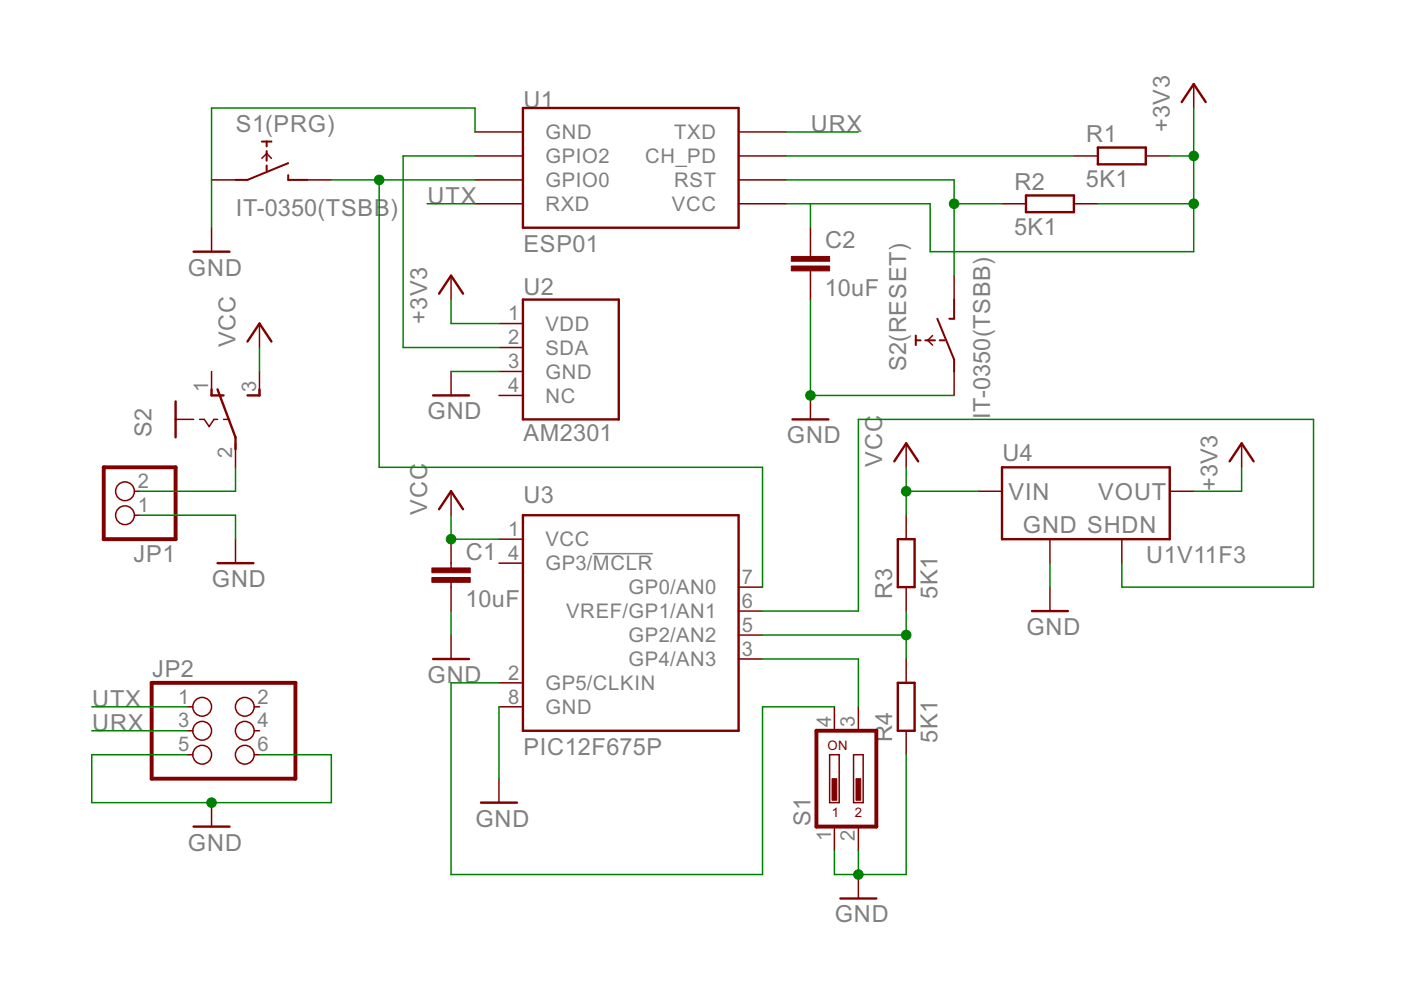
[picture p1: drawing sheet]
<svg xmlns="http://www.w3.org/2000/svg" width="297mm" height="210mm" viewBox="0 0 297 210" stroke-linecap="round" stroke-linejoin="round" font-family="sans-serif">
<path d="M125.6 117.4h12.8" fill="none" stroke="#808080" stroke-width=".32"/>
<g fill="none" stroke="#800000" stroke-width=".51">
<path d="M110.9 22.9h45.7v25.4h-45.7zM232.8 31.3h10.1v3.5h-10.1zM250.5 21.6l2.6-3.8 2.5 3.8M41 53.4h7.7M217.5 41.4h10.2v3.6h-10.2zM52.5 72.4l2.5-3.8 2.6 3.8M93.1 62.3l2.5-3.9 2.6 3.9M110.9 63.5h20.3v25.4h-20.3zM37.2 85.1v7.6M44.9 82.6v1.2h2.5M46.1 82.6l3.8 10.1v2.6M55 82.6v1.2h-2.5"/>
<path d="M91.8 83.8h7.6M168 88.9h7.6M189.6 97.8l2.5-3.8 2.6 3.8M212.4 99.1h35.6v15.2h-35.6zM260.7 97.8l2.5-3.8 2.6 3.8M46.1 119.4h7.6M93.1 108l2.5-3.8 2.6 3.8M110.9 109.2h45.7v45.7h-45.7zM190.4 114.3h3.5v10.2h-3.5zM91.8 139.7h7.6M218.8 129.6h7.6M190.4 144.8h3.5v10.1h-3.5z"/>
<path d="M41 175.3h7.7M102 170.2h7.6M178.2 190.5h7.6"/>
</g>
<g fill="none" stroke="#800000" stroke-width=".32">
<path d="M253.1 17.8v5.1M44.9 38.1h5M55.5 33.6l1-1 1.1 1M65.2 38.1h5.1M100.7 38.1h10.2M100.7 33.1h10.2M100.7 28h10.2M156.6 38.1h10.2M156.6 33.1h10.2M156.6 28h10.2M227.7 33.1h5.1M242.9 33.1h5.1"/>
<path d="M44.9 48.3v5.1M95.6 58.4v5.1M100.7 43.2h10.2M156.6 43.2h10.2M171.8 48.3v6.1M171.8 57.4v6.1M202.3 58.4v5.1M212.4 43.2h5.1M227.7 43.2h5.1M44.9 78.8v5M55 68.6v5.1M55 78.8v5"/>
<path d="M95.6 78.8v5M105.8 68.6h5.1M105.8 73.7h5.1M105.8 78.8h5.1M197.7 71.1l-1 1.1 1 1M202.3 78.8v5M37.2 88.9h3.8M42.3 88.9h1l1 1.5 1.1-1.5h.7M47.4 88.9h1.3M49.9 94v5.1M105.8 83.8h5.1M171.8 83.8v5.1"/>
<path d="M192.1 94v5.1M263.2 94v5.1M28.5 109.2h1.1M28.5 104.2h1.1M49.9 114.3v5.1M95.6 104.2v5M95.6 114.3v6.1M105.8 114.3h5.1M105.8 119.4h5.1M192.1 109.2v5.1M207.4 104.2h5M222.6 114.3v5.1"/>
<path d="M237.8 114.3v5.1M248 104.2h5.1M95.6 123.5v6.1M95.6 134.6v5.1M156.6 124.5h5.1M156.6 139.7h5.1M156.6 134.6h5.1M156.6 129.6h5.1M192.1 124.5v5.1M192.1 139.7v5.1M222.6 124.5v5.1M39.8 149.9h1.1"/>
<path d="M39.8 154.9h1.1M53.9 149.9h1.1M53.9 154.9h1.1M105.8 149.9h5.1M105.8 144.8h5.1M176.9 149.9v5M182 149.9v5M192.1 154.9v5.1M39.8 160h1.1M44.9 170.2v5.1M53.9 160h1.1M105.8 165.1v5.1"/>
<path d="M175.9 160h2v10.2h-2zM176.9 175.3v5M181 160h2v10.2h-2zM182 175.3v5M182 185.4v5.1"/>
<circle cx="26.5" cy="109.2" r="1.99"/>
<circle cx="26.5" cy="104.2" r="1.99"/>
<circle cx="42.9" cy="149.9" r="1.99"/>
<circle cx="42.9" cy="154.9" r="1.99"/>
<circle cx="51.9" cy="154.9" r="1.99"/>
<circle cx="51.9" cy="149.9" r="1.99"/>
<circle cx="42.9" cy="160" r="1.99"/>
<circle cx="51.9" cy="160" r="1.99"/>
</g>
<path d="M55.5 30h2.1M56.5 30v1M56.5 32v2.1M56.5 35.1v1M61.1 34.6l-8.6 3.5h-2.6M61.1 37.1v1h4.1M194.2 72.2h1M194.2 71.1v2.1M196.2 72.2h2M198.7 67.6l3.6 8.6v2.6M199.2 72.2h1.1M202.3 63.5v4.1h-1" fill="none" stroke="#800000" stroke-width=".42"/>
<g fill="#800000" stroke="#800000" stroke-width=".21">
<path d="M91.6 122.4h8.1v1.1h-8.1z"/>
<path d="M91.6 120.4h8.1v1h-8.1z"/>
<path d="M167.8 56.4h8.1v1h-8.1z"/>
<path d="M167.8 54.4h8.1v1h-8.1z"/>
<path d="M176.4 165.1h1v4.6h-1z"/>
<path d="M181.5 165.1h1v4.6h-1z"/>
</g>
<path d="M22 99.1h15.2v15.2h-15.2zM32.2 144.8h30.4v20.3h-30.4zM173.1 154.9h12.7v20.4h-12.7z" fill="none" stroke="#800000" stroke-width=".83"/>
<g fill="none" stroke="#008000" stroke-width=".32">
<path d="M70.3 38.1h30.4M80.4 38.1v61h81.3v25.4M100.7 28v-5.1h-55.8v25.4M100.7 33.1h-15.2v40.6h20.3M166.8 28h15.2M166.8 33.1h60.9M166.8 38.1h35.5v20.3M248 33.1h5.1M253.1 22.9v30.5h-55.9v-10.2h-30.4M90.6 43.2h10.1M171.8 43.2v5.1M202.3 43.2h10.1"/>
<path d="M232.8 43.2h20.3M55 73.7v5.1M95.6 78.8h10.2M95.6 63.5v5.1h10.2M171.8 63.5v20.3h30.5M49.9 99.1v5.1h-20.3M192.1 99.1v10.1M263.2 99.1v5.1h-10.1M29.6 109.2h20.3v5.1M95.6 109.2v5.1h10.2M192.1 104.2h15.3M222.6 119.4v5.1"/>
<path d="M237.8 119.4v5.1h40.7v-35.6h-96.5v40.7h-20.3M95.6 129.6v5M161.7 139.7h20.3v10.2M161.7 134.6h30.4M192.1 129.6v10.1M19.5 149.9h20.3M19.5 154.9h20.3M105.8 149.9v15.2M105.8 144.8h-10.2v40.6h66.1v-35.5h15.2M39.8 160h-20.3v10.2h50.8v-10.2h-15.3M192.1 160v25.4h-15.2v-5.1M182 180.3v5.1"/>
</g>
<g fill="#008000" stroke="#008000" stroke-width=".21">
<circle cx="171.8" cy="83.8" r="1.02"/>
<circle cx="182" cy="185.4" r="1.02"/>
<circle cx="44.9" cy="170.2" r="1.02"/>
<circle cx="202.3" cy="43.2" r="1.02"/>
<circle cx="253.1" cy="33.1" r="1.02"/>
<circle cx="253.1" cy="43.2" r="1.02"/>
<circle cx="80.4" cy="38.1" r="1.02"/>
<circle cx="95.6" cy="114.3" r="1.02"/>
<circle cx="192.1" cy="104.2" r="1.02"/>
<circle cx="192.1" cy="134.6" r="1.02"/>
</g>
<g font-size="5.6" fill="#808080">
<text x="111" y="22.9">U1</text>
<text x="50" y="28">S1(PRG)</text>
<text x="171.9" y="28">URX</text>
<text x="248" y="28" transform="rotate(-90 248 28)">+3V3</text>
<text x="230.3" y="30.1">R1</text>
<text x="215.1" y="40.2">R2</text>
<text x="230.2" y="39.7">5K1</text>
<text x="50" y="45.8">IT-0350(TSBB)</text>
<text x="90.6" y="43.2">UTX</text>
<text x="111" y="53.4">ESP01</text>
<text x="175" y="52.6">C2</text>
<text x="215" y="49.8">5K1</text>
<text x="39.9" y="58.4">GND</text>
<text x="111" y="62.5">U2</text>
<text x="174.9" y="62.8">10uF</text>
<text x="90.6" y="68.6" transform="rotate(-90 90.6 68.6)">+3V3</text>
<text x="49.9" y="73.6" transform="rotate(-90 49.9 73.6)">VCC</text>
<text x="192.1" y="78.7" transform="rotate(-90 192.1 78.7)">S2(RESET)</text>
<text x="90.6" y="88.9">GND</text>
<text x="209.9" y="88.8" transform="rotate(-90 209.9 88.8)">I</text>
<text x="209.9" y="87.3" transform="rotate(-90 209.9 87.3)">T-0350(TSBB)</text>
<text x="32.1" y="92.6" transform="rotate(-90 32.1 92.6)">S2</text>
<text x="111" y="93.5">AM2301</text>
<text x="166.8" y="94">GND</text>
<text x="187.1" y="99" transform="rotate(-90 187.1 99)">VCC</text>
<text x="212.5" y="97.8">U4</text>
<text x="111" y="106.7">U3</text>
<text x="213.8" y="105.9">VIN</text>
<text x="232.9" y="105.9">VOUT</text>
<text x="258.2" y="104.2" transform="rotate(-90 258.2 104.2)">+3V3</text>
<text x="90.6" y="109.1" transform="rotate(-90 90.6 109.1)">VCC</text>
<text x="216.9" y="113">GND SHDN</text>
<text x="28.3" y="119.1">JP1</text>
<text x="98.8" y="118.6">C1</text>
<text x="243" y="119.4">U1V11F3</text>
<text x="44.9" y="124.5">GND</text>
<text x="98.7" y="128.8">10uF</text>
<text x="189.1" y="126.9" transform="rotate(-90 189.1 126.9)">R3</text>
<text x="198.7" y="127" transform="rotate(-90 198.7 127)">5K1</text>
<text x="217.6" y="134.6">GND</text>
<text x="32.2" y="143.5">JP2</text>
<text x="19.5" y="149.9">UTX</text>
<text x="90.6" y="144.8">GND</text>
<text x="19.5" y="154.9">URX</text>
<text x="111" y="160">PIC12F675P</text>
<text x="189.1" y="157.4" transform="rotate(-90 189.1 157.4)">R4</text>
<text x="198.7" y="157.5" transform="rotate(-90 198.7 157.5)">5K1</text>
<text x="100.8" y="175.3">GND</text>
<text x="171.8" y="175.2" transform="rotate(-90 171.8 175.2)">S1</text>
<text x="39.9" y="180.3">GND</text>
<text x="177" y="195.6">GND</text>
</g>
<g font-size="4.8" fill="#808080">
<text x="115.6" y="29.5">GND</text>
<text x="143" y="29.5">TXD</text>
<text x="115.6" y="34.6">GPIO2</text>
<text x="136.8" y="34.6">CH_PD</text>
<text x="115.6" y="39.7">GPIO0</text>
<text x="143" y="39.7">RST</text>
<text x="115.6" y="44.7">RXD</text>
<text x="142.5" y="44.7">VCC</text>
<text x="107.8" y="67.9">1</text>
<text x="115.6" y="70.1">VDD</text>
<text x="107.8" y="73">2</text>
<text x="115.6" y="75.2">SDA</text>
<text x="44.1" y="83.1" transform="rotate(-90 44.1 83.1)">1</text>
<text x="54.3" y="83.1" transform="rotate(-90 54.3 83.1)">3</text>
<text x="107.8" y="78.1">3</text>
<text x="107.8" y="83.1">4</text>
<text x="115.6" y="80.3">GND</text>
<text x="115.6" y="85.4">NC</text>
<text x="49.2" y="97.1" transform="rotate(-90 49.2 97.1)">2</text>
<text x="29.2" y="103.4">2</text>
<text x="29.2" y="108.5">1</text>
<text x="107.8" y="113.6">1</text>
<text x="107.8" y="118.7">4</text>
<text x="115.6" y="115.8">VCC</text>
<text x="115.6" y="120.9">GP3/MCLR</text>
<text x="133.3" y="126">GP0/AN0</text>
<text x="157.3" y="123.8">7</text>
<text x="120" y="131.1">VREF/GP1/AN1</text>
<text x="157.3" y="128.8">6</text>
<text x="133.3" y="136.2">GP2/AN2</text>
<text x="157.3" y="133.9">5</text>
<text x="133.3" y="141.2">GP4/AN3</text>
<text x="157.3" y="139">3</text>
<text x="37.8" y="149.2">1</text>
<text x="54.6" y="149.2">2</text>
<text x="107.8" y="149.2">8</text>
<text x="107.8" y="144.1">2</text>
<text x="115.6" y="146.3">GP5/CLKIN</text>
<text x="37.8" y="154.2">3</text>
<text x="54.6" y="154.2">4</text>
<text x="115.6" y="151.4">GND</text>
<text x="176.2" y="154.2" transform="rotate(-90 176.2 154.2)">4</text>
<text x="181.3" y="154.2" transform="rotate(-90 181.3 154.2)">3</text>
<text x="37.8" y="159.3">5</text>
<text x="54.6" y="159.3">6</text>
<text x="176.2" y="178.4" transform="rotate(-90 176.2 178.4)">1</text>
<text x="181.3" y="178.4" transform="rotate(-90 181.3 178.4)">2</text>
</g>
<g font-size="3.1" fill="#800000">
<text x="175.4" y="159">ON</text>
<text x="176.4" y="173.2">1</text>
<text x="181.2" y="173.2">2</text>
</g>
</svg>
